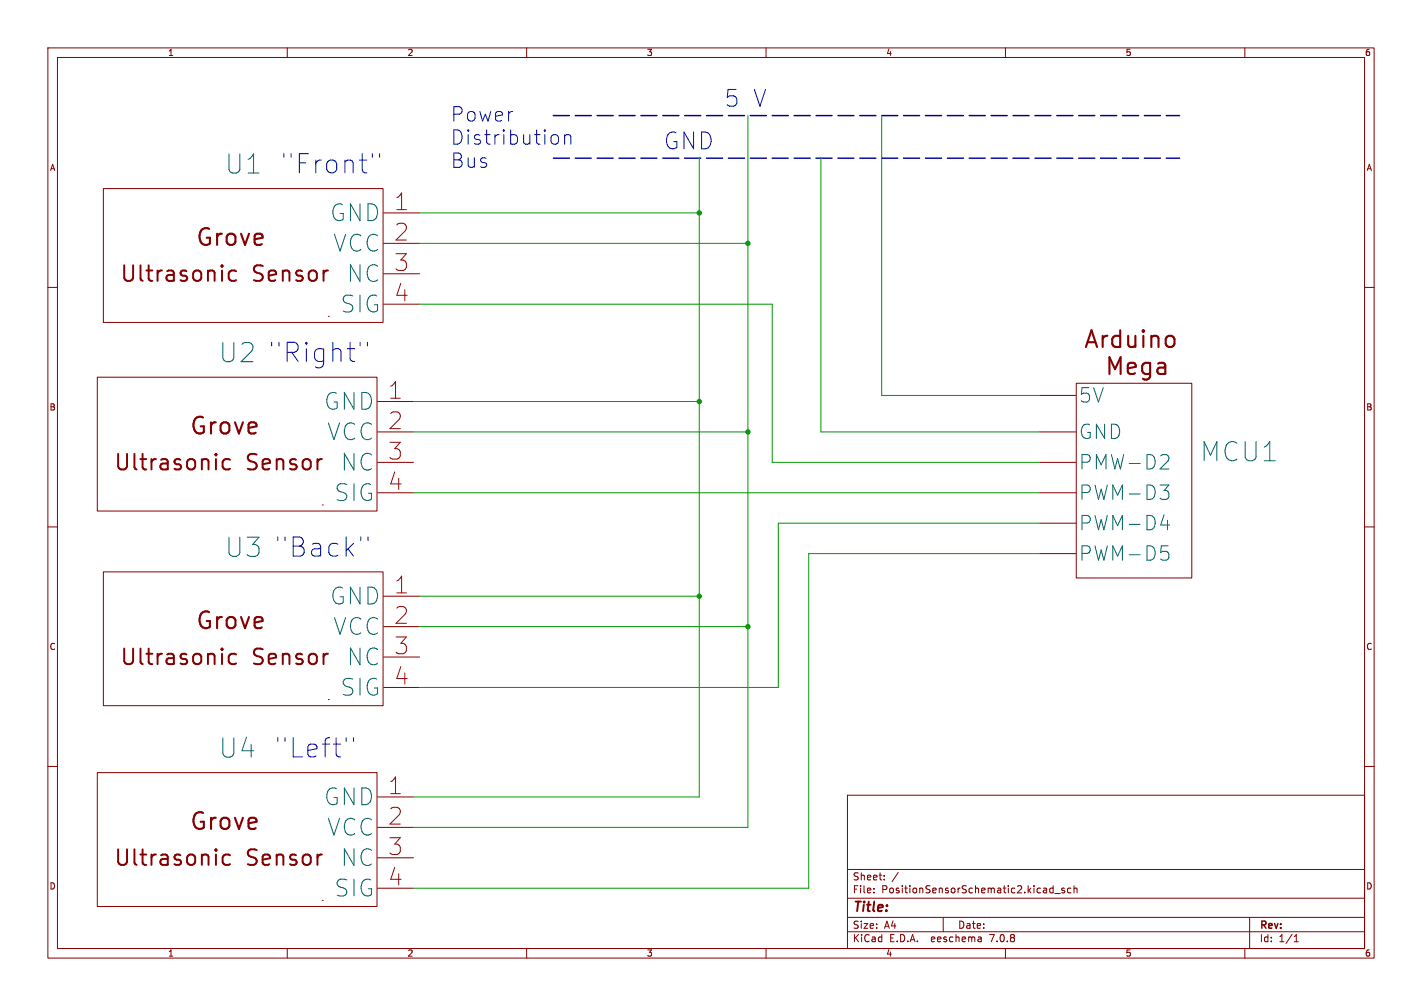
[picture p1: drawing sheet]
<svg xmlns="http://www.w3.org/2000/svg" width="297mm" height="210mm" viewBox="0 0 297 210" stroke-linecap="round" stroke-linejoin="round" font-family="sans-serif">
<g fill="none" stroke="#840000" stroke-width=".21">
<path d="M10 10h277v190h-277zM12 12h273v186h-273zM60 10v2M110 10v2M160 10v2M210 10v2M260 10v2M21.6 39.4h58.4v27.9h-58.4zM10 60h2M80.1 44.5h7.5M80.1 50.8h7.5M80.1 57.2h7.5"/>
<path d="M285 60h2M20.3 78.7h58.4v28h-58.4zM68.6 66h.1M80.1 63.5h7.5M78.9 90.2h7.5M78.9 96.5h7.5M78.9 83.8h7.5M217.2 82.6h7.5M217.2 90.2h7.5M217.2 96.5h7.5M224.8 80h24.1v40.7h-24.1zM10 110h2"/>
<path d="M21.6 119.4h58.4v27.9h-58.4zM67.3 105.4h.1M78.9 102.9h7.5M217.2 102.9h7.5M217.2 109.2h7.5M217.2 115.6h7.5M285 110h2M80.1 124.5h7.5M80.1 130.8h7.5M80.1 137.2h7.5M10 160h2M68.6 146.1h.1"/>
<path d="M80.1 143.5h7.5M285 160h2M20.3 161.3h58.4v27.9h-58.4zM78.9 166.4h7.5M78.9 172.7h7.5M78.9 179.1h7.5M177 166h108v32h-108zM60 198v2M67.3 188h.1M78.9 185.4h7.5M110 198v2M160 198v2"/>
<path d="M177 194.5h108M177 191.5h108M177 187.5h108M177 181.5h108M182.5 186.3v.1M182.5 185.5v.1M184.7 183.6v.1M184.7 182.8v.1M187.6 182.1l-1.3 2M197 191.5v3M204.9 195.7l.1 .9M205 196.5l-.2 .1"/>
<path d="M205 196h-.2M210 198v2M219.4 186.3h.6M219.4 185.5h.6M220 184.9v1.5M220.3 186.5h1.2M222.3 185.5l-.3-.1-.3 .2 .1 .2 .5 .2v.3h-.6M223.7 185.5l-.5-.1-.2 .3 .1 .6h.6M224.3 185.5l.2-.1 .4 .1 .1 .9M224.3 184.9v1.5M260 198v2M261 191.5v6.5"/>
<path d="M270.3 196.6h.9M270.3 195.5l.4-.4v1.5"/>
</g>
<path d="M49.3 56.6l-.9-.1-.3 .1-.3 .5v.9l.3 .5 .3 .1 .9-.1M48 96l-.9-.2-.3 .2-.3 .5v.9l.3 .4 .3 .2 .9-.2M49.3 136.6l-.9-.1-.3 .1-.3 .5v.9l.3 .5 .3 .1 .9-.1M48 178.5l-.9-.1-.3 .1-.3 .5v.9l.3 .5 .3 .2 .9-.2" fill="none" stroke="#840000" stroke-width=".41"/>
<g fill="none" stroke="#840000" stroke-width=".44">
<path d="M226.8 72.4l1.2-3.5 1.1 3.5M230.3 70.1v2.3M231.3 70.1a.89 .89 0 0 0-1 .7M231.7 74.6v3.5M234 70.3l-.4-.2h-.6l-.4 .2-.3 .5v1M234 68.9v3.5M234.1 74.6v3.5M235.6 76.9l1.6-.3-.1-.7-.4-.2h-.6l-.4 .2-.1 .3v1.4l.1 .3 .4 .2h.6l.4-.2M235.6 70.1v1.8l.2 .4a.95 .95 0 0 0 1.3-.2M237.1 70.1v2.3M238.8 68.9v.4M238.8 70.1v2.3"/>
<path d="M238.8 68.9l-.2 .2 .2 .2M238.8 68.9l.2 .2-.2 .2M240.2 75.9l-.3-.2h-.7l-.5 .4-.1 .3v1l.3 .5 .3 .2h.7l.3-.2M240.2 75.7v2.9a.95 .95 0 0 1-1.5 .5M240.5 70.4a.87 .87 0 0 1 1.5 .2v1.8M240.5 70.1v2.3M243.5 71.8v-1a.95 .95 0 0 1 .9-.7 .95 .95 0 0 1 .9 .7v1"/>
</g>
<path d="M242.8 94.9h.8a.81 .81 0 0 1 .4 1.3l-1.7 1.7h1.8M242.3 101.2h1.8l-1 1.2a.81 .81 0 0 1 1 .6v.7l-.3 .4-.2 .1h-.9M242.4 109.6h1.9M242.6 113.9h1.4M242.8 115.1h.8l.5 .6v.7l-.3 .4-1 .1M243.8 108.6v2" fill="none" stroke="#006464" stroke-width=".21"/>
<path d="M77.8 32.1v.7M79.3 32.1v.7M115.7 28.1a.81 .81 0 0 1 1 .6v.8a.81 .81 0 0 1-1 .6M117.9 28.4a.75 .75 0 0 1 1.3 .1v1.6M117.9 28.1v2M75.2 71.5v.7M76.7 71.5v.7M75.3 112.1v.8M76.9 112.1v.8M72.3 154v.8M73.8 154v.8" fill="none" stroke="#0000c2" stroke-width=".21"/>
<path d="M115.6 24.1h130.8M115.6 33h130.8" fill="none" stroke="#000084" stroke-width=".3" stroke-dasharray="3.4 1.2"/>
<g fill="none" stroke="#009600" stroke-width=".21">
<path d="M146 33v133.4h-59.6M156.2 24.1v148.6h-69.8M171.4 33v57.2h45.8M184.1 24.1v58.5h33.1M87.6 50.8h68.6M87.6 44.5h58.4M87.6 63.5h73.7v33h55.9M86.4 83.8h59.6M86.4 90.2h69.8M86.4 102.9h130.8M217.2 115.6h-48.3v69.8h-82.5M217.2 109.2h-54.6v34.3h-75"/>
<path d="M87.6 124.5h58.4M87.6 130.8h68.6"/>
</g>
<g fill="#009600" stroke="#009600" stroke-width=".21">
<circle cx="156.2" cy="90.2" r=".46"/>
<circle cx="146" cy="83.8" r=".46"/>
<circle cx="156.2" cy="50.8" r=".46"/>
<circle cx="146" cy="44.5" r=".46"/>
<circle cx="146" cy="124.5" r=".46"/>
<circle cx="156.2" cy="130.8" r=".46"/>
</g>
<g font-size="5.6" fill="#006464">
<text x="47" y="36.5">U1</text>
<text x="250.7" y="96.6">MCU1</text>
<text x="45.8" y="158.4">U4</text>
</g>
<g font-size="5.6" fill="#0000c2">
<text x="58.4" y="36.6">&quot;Front&quot;</text>
<text x="45.8" y="75.9">U2 &quot;Right&quot;</text>
<text x="47" y="116.5">U3 &quot;Back&quot;</text>
<text x="57.1" y="158.5">&quot;Left&quot;</text>
</g>
<g font-size="4.9" fill="#0000c2">
<text x="151.1" y="22.6">5 V</text>
<text x="138.4" y="31.5">GND</text>
</g>
<g font-size="4.9" fill="#006464">
<text x="69.2" y="46.4">GND</text>
<text x="69.9" y="52.8">VCC</text>
<text x="72.7" y="59.1">NC</text>
<text x="71.4" y="65.5">SIG</text>
<text x="67.9" y="85.8">GND</text>
<text x="68.6" y="92.1">VCC</text>
<text x="71.4" y="98.5">NC</text>
<text x="70.1" y="104.8">SIG</text>
<text x="69.2" y="126.4">GND</text>
<text x="69.9" y="132.8">VCC</text>
<text x="72.7" y="139.1">NC</text>
<text x="71.4" y="145.5">SIG</text>
<text x="67.9" y="168.3">GND</text>
<text x="68.6" y="174.7">VCC</text>
<text x="71.4" y="181">NC</text>
<text x="70.1" y="187.4">SIG</text>
</g>
<g font-size="4.9" fill="#a90000">
<text x="82.3" y="44.2">1</text>
<text x="82.3" y="50.5">2</text>
<text x="82.3" y="56.9">3</text>
<text x="82.3" y="63.2">4</text>
<text x="81.1" y="83.6">1</text>
<text x="81.1" y="89.9">2</text>
<text x="81.1" y="96.3">3</text>
<text x="81.1" y="102.6">4</text>
<text x="82.3" y="124.2">1</text>
<text x="82.3" y="130.6">2</text>
<text x="82.3" y="136.9">3</text>
<text x="82.3" y="143.3">4</text>
<text x="81.1" y="166.1">1</text>
<text x="81.1" y="172.5">2</text>
<text x="81.1" y="178.8">3</text>
<text x="81.1" y="185.2">4</text>
</g>
<g font-size="4.9" fill="#840000">
<text x="40.7" y="51.9">Grove</text>
<text x="216.7" y="76.1">Arduino</text>
<text x="242.4" y="76.1">Mega</text>
<text x="39.4" y="91.3">Grove</text>
<text x="40.7" y="131.9">Grove</text>
<text x="39.4" y="173.9">Grove</text>
</g>
<g font-size="4.5" fill="#840000">
<text x="24.9" y="59.4">Ultrasonic</text>
<text x="52.7" y="59.4">Sensor</text>
<text x="23.6" y="98.8">Ultrasonic</text>
<text x="51.4" y="98.8">Sensor</text>
<text x="24.9" y="139.4">Ultrasonic</text>
<text x="52.7" y="139.4">Sensor</text>
<text x="23.6" y="181.3">Ultrasonic</text>
<text x="51.4" y="181.3">Sensor</text>
</g>
<g font-size="4.2" fill="#0000c2">
<text x="94" y="25.6">Power</text>
<text x="94" y="30.5">Distribution</text>
<text x="94" y="35.3">Bus</text>
</g>
<g font-size="4.2" fill="#006464">
<text x="225.2" y="84.3">5V</text>
<text x="225.2" y="91.9">GND</text>
<text x="225.2" y="98.2">PMW-D2</text>
<text x="225.2" y="104.6">PWM-D3</text>
<text x="225.2" y="110.9">PWM-D4</text>
<text x="225.2" y="117.3">PWM-D5</text>
</g>
<text font-size="2.8" fill="#840000" x="178" y="190.9">Title:</text>
<g font-size="2.1" fill="#840000">
<text x="178" y="184">Sheet:</text>
<text x="178" y="186.7">File:</text>
<text x="184.1" y="186.7">PositionSensorSchematic2.kicad_sch</text>
<text x="178" y="196.9">KiCad</text>
<text x="178" y="194.1">Size:</text>
<text x="184.7" y="194.1">A4</text>
<text x="185.7" y="196.9">E.D.A.</text>
<text x="194.6" y="196.9">eeschema</text>
<text x="200" y="194.1">Date:</text>
<text x="207" y="196.9">7.0.8</text>
<text x="263" y="194.3">Rev:</text>
<text x="263" y="196.9">Id:</text>
<text x="267.1" y="196.9">1/1</text>
</g>
<g font-size="1.8" fill="#840000">
<text x="35" y="11.9">1</text>
<text x="85" y="11.9">2</text>
<text x="135" y="11.9">3</text>
<text x="185" y="11.9">4</text>
<text x="235" y="11.9">5</text>
<text x="285" y="11.9">6</text>
<text x="10.3" y="35.9">A</text>
<text x="285.3" y="35.9">A</text>
<text x="10.3" y="85.9">B</text>
<text x="285.3" y="85.9">B</text>
<text x="10.3" y="135.9">C</text>
<text x="285.3" y="135.9">C</text>
<text x="10.3" y="185.9">D</text>
<text x="285.3" y="185.9">D</text>
<text x="35" y="199.9">1</text>
<text x="85" y="199.9">2</text>
<text x="135" y="199.9">3</text>
<text x="185" y="199.9">4</text>
<text x="235" y="199.9">5</text>
<text x="285" y="199.9">6</text>
</g>
</svg>
